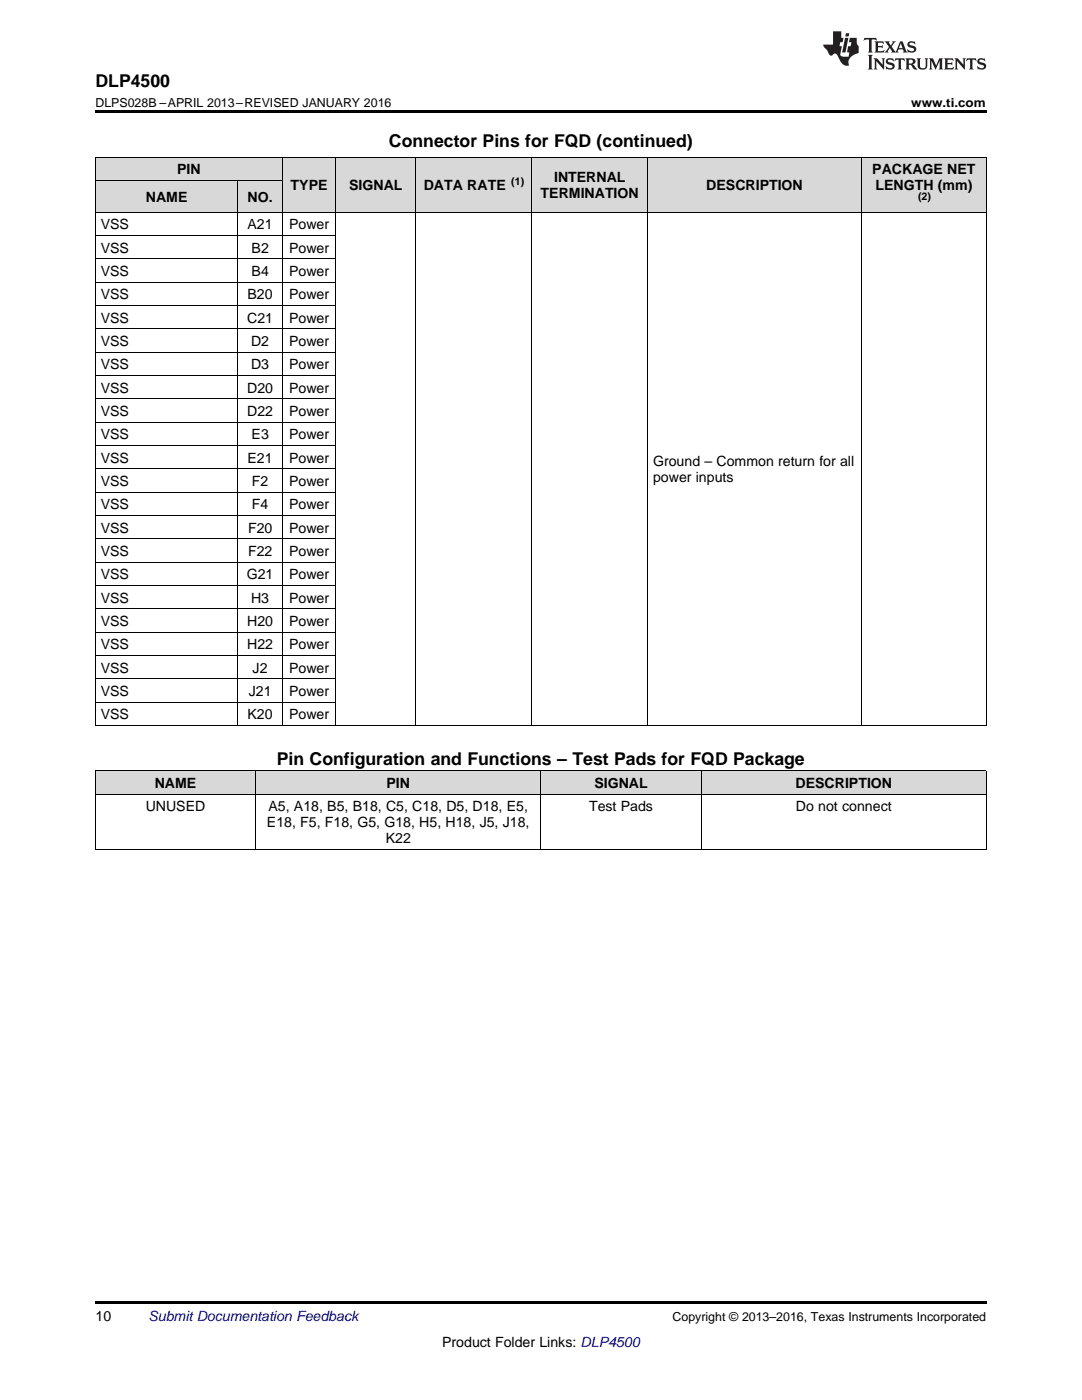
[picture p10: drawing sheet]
<svg xmlns="http://www.w3.org/2000/svg" width="216mm" height="279mm" viewBox="0 0 216 279" stroke-linecap="round" stroke-linejoin="round" font-family="sans-serif">
<g fill="#d8d8d8">
<path d="M19 153.9h32v4.6h-32z"/>
<path d="M51 153.9h56.9v4.6h-56.9z"/>
<path d="M107.9 153.9h32v4.6h-32z"/>
<path d="M139.9 153.9h56.9v4.6h-56.9z"/>
<path d="M19 36.1h28.5v6.3h-28.5z"/>
<path d="M47.5 36.1h8.9v6.3h-8.9z"/>
<path d="M56.4 31.4h10.6v11h-10.6z"/>
<path d="M67 31.4h16v11h-16z"/>
<path d="M83 31.4h23.2v11h-23.2z"/>
<path d="M106.2 31.4h23.1v11h-23.1z"/>
<path d="M129.3 31.4h42.6v11h-42.6z"/>
<path d="M171.9 31.4h24.9v11h-24.9z"/>
<path d="M19 31.4h28.5v4.7h-28.5z"/>
<path d="M47.5 31.4h8.9v4.7h-8.9z"/>
</g>
<path d="M19 22h177.8v.5h-177.8zM19 259.7h177.8v.5h-177.8z" fill="#000"/>
<g fill="none" stroke="#000" stroke-width=".2">
<path d="M19 36h37.4M19 31.3h177.8M19.1 31.4v113.5M47.4 36.1v108.8M56.3 31.4v113.5M67 31.4v113.5M83 31.4v113.5M106.1 31.4v113.5M129.2 31.4v113.5M171.9 31.4v113.5M196.8 31.4v113.5M19 56.3h48"/>
<path d="M19 51.7h48M19 47h48M19 42.4h177.8M19 79.6h48M19 74.9h48M19 70.3h48M19 65.6h48M19 61h48M19 98.2h48M19 93.6h48M19 88.9h48M19 84.3h48"/>
<path d="M19 116.9h48M19 112.2h48M19 107.5h48M19 102.9h48M19 135.5h48M19 130.8h48M19 126.2h48M19 121.5h48M19 158.5h177.8M19 153.8h177.8M19 144.8h177.8M19 140.1h48"/>
<path d="M19.1 153.9v15.6M51 153.9v15.6M107.9 153.9v15.6M139.9 153.9v15.6M196.8 153.9v15.6M19 169.5h177.8"/>
</g>
<g fill="#231f20">
<path d="M172.5 7.6l-.1 .5 .4-.2h.6v.1v2.1l-.2 .4h.9l-.2-.4v-2.1l.1-.1h.5l.5 .2-.2-.5zM174.5 8.3l.2 .3v1.5l-.2 .4h1.8l.2-.6a1.04 1.04 0 0 1-1.3 .2v-.7h.6l.3 .2v-.6l-.3 .2h-.6v-.6l.8-.1 .4 .3-.2-.5zM176.5 8.3l.9 1.1-.9 1.1h.8l-.2-.2 .4-.7 .5 .7-.2 .2h1.5l-.2-.2 .2-.4h.9l.1 .4-.2 .2h1l-.3-.3-.7-1.9h-.5l-.9 2-.8-1 .9-1h-.8l.1 .3-.4 .5-.3-.6 .1-.2zM179.7 8.6l.4 1h-.7zM181.3 8.4a.63 .63 0 0 0-.2 .7 .63 .63 0 0 0 .6 .4l.6 .2 .1 .2a.75 .75 0 0 1-.7 .4 .75 .75 0 0 1-.6-.5l.1 .7 .1-.1a1.11 1.11 0 0 0 1.5-.6 1.13 1.13 0 0 0-1.2-.8l-.1-.4a1.04 1.04 0 0 1 1.2 .2l-.2-.5-.2 .1-.4-.2zM173.2 10.9l.2 .4v2.2l-.2 .4h1l-.3-.4v-2.2l.3-.4zM174.3 11.6l.3 .4v1.5l-.3 .4h.8l-.2-.4v-1.3l1.5 1.7v-1.9l.2-.4h-.7l.2 .4v.9l-1.1-1.3zM177 11.8a.62 .62 0 0 0-.2 .7 .62 .62 0 0 0 .6 .4l.6 .1 .1 .3a.76 .76 0 0 1-.7 .3 .76 .76 0 0 1-.7-.4l.2 .7 .1-.1a1.11 1.11 0 0 0 1.5-.6 1.13 1.13 0 0 0-1.2-.8l-.1-.4a1.04 1.04 0 0 1 1.2 .2l-.2-.6-.2 .1-.5-.1zM178.7 11.6l-.2 .6a.61 .61 0 0 1 .8-.3v1.6l-.2 .4h.9l-.2-.4v-1.6a.63 .63 0 0 1 .7 .3l-.1-.6zM180.6 11.6l.3 .4v1.5l-.3 .4h1l-.2-.2-.1-.8 .6 .2a.76 .76 0 0 0 1.2 .7l-1-1a.58 .58 0 0 0 .6-.5 .58 .58 0 0 0-.5-.6zM181.4 11.9h.1a.45 .45 0 0 1 .5 .1 .45 .45 0 0 1 .1 .5l-.8 .2zM182.9 11.6l.2 .2a2.17 2.17 0 0 0 .3 1.9 .99 .99 0 0 0 1.6-.6v-1.1l.2-.4h-.7l.2 .2a1.92 1.92 0 0 1-.2 1.8 .6 .6 0 0 1-.9-.5v-1.1l.2-.4zM185.4 11.6l.2 .4v1.5l-.2 .4h.7l-.2-.4v-1.4l.8 1.8 .8-1.8v1.4l-.2 .4h.9l-.2-.4v-1.5l.2-.4h-.8l-.6 1.5-.6-1.5zM188.4 11.6l.2 .4v1.5l-.2 .4h1.8l.1-.6a1.04 1.04 0 0 1-1.2 .1v-.6h.5l.4 .2v-.6l-.4 .2h-.5v-.7h.8l.3 .3-.1-.6zM190.5 11.6l.2 .4v1.5l-.2 .4h.7l-.2-.4v-1.3l1.5 1.7v-1.9l.2-.4h-.7l.2 .4v.9l-1.1-1.3zM192.9 11.6l-.1 .6a.61 .61 0 0 1 .7-.3l.1 1.6-.3 .4h1l-.3-.4 .1-1.6a.63 .63 0 0 1 .7 .3l-.1-.6zM195.2 11.8a.62 .62 0 0 0-.2 .7 .62 .62 0 0 0 .6 .4l.6 .1 .1 .3a.76 .76 0 0 1-.7 .3 .76 .76 0 0 1-.6-.4l.1 .7 .1-.1a1.11 1.11 0 0 0 1.6-.6 1.13 1.13 0 0 0-1.3-.8l-.1-.4a1.04 1.04 0 0 1 1.2 .2l-.1-.6-.2 .1-.5-.1z"/>
<path d="M166.2 6.3v2.6h-1.9v.4l.8 .9a.91 .91 0 0 0 1 .8 .56 .56 0 0 1 .5-.3 .56 .56 0 0 1 .5 .3l.4 .8a1.53 1.53 0 0 0 1.9 1.2 1.54 1.54 0 0 1 1-2.1l.9-.3v-1.4a1.52 1.52 0 0 1-.4-1.6h-1.3l-.2 .8h.5l-.2 .8h-.5l-.1 1v.2l.4 .1-.2 .8a1.93 1.93 0 0 1-1.6-.3l.3-1.8h-.5l.2-.8h.4l.2-.8h-.4v-1.3zM168.6 7.6l-.6 2.9h.7l.6-2.9zM168.8 6.6l-.1 .7h.6l.2-.7z"/>
</g>
<g font-size="3.5">
<text x="19" y="17.3">DLP4500</text>
<text x="77.6" y="29.3">Connector Pins for FQD (continued)</text>
<text x="55.2" y="152.6">Pin Configuration and Functions – Test Pads for FQD Package</text>
</g>
<g font-size="2.8">
<text x="35.3" y="34.8">PIN</text>
<text x="174.1" y="34.8">PACKAGE NET</text>
<text x="29.1" y="40.3">NAME</text>
<text x="49.4" y="40.3">NO.</text>
<text x="58" y="38">TYPE</text>
<text x="69.7" y="38">SIGNAL</text>
<text x="84.6" y="38">DATA RATE</text>
<text x="107.9" y="39.5">TERMINATION</text>
<text x="110.6" y="36.4">INTERNAL</text>
<text x="140.9" y="38">DESCRIPTION</text>
<text x="174.7" y="38">LENGTH (mm)</text>
<text x="20.1" y="45.8">VSS</text>
<text x="49.4" y="45.8">A21</text>
<text x="57.7" y="45.8">Power</text>
<text x="20.1" y="50.4">VSS</text>
<text x="50.2" y="50.4">B2</text>
<text x="57.7" y="50.4">Power</text>
<text x="20.1" y="55.1">VSS</text>
<text x="20.1" y="59.8">VSS</text>
<text x="49.4" y="59.8">B20</text>
<text x="50.2" y="55.1">B4</text>
<text x="57.7" y="55.1">Power</text>
<text x="57.7" y="59.8">Power</text>
<text x="20.1" y="64.4">VSS</text>
<text x="49.3" y="64.4">C21</text>
<text x="57.7" y="64.4">Power</text>
<text x="20.1" y="69.1">VSS</text>
<text x="50.1" y="69.1">D2</text>
<text x="57.7" y="69.1">Power</text>
<text x="20.1" y="73.7">VSS</text>
<text x="50.1" y="73.7">D3</text>
<text x="57.7" y="73.7">Power</text>
<text x="20.1" y="78.4">VSS</text>
<text x="20.1" y="83">VSS</text>
<text x="49.3" y="78.4">D20</text>
<text x="49.3" y="83">D22</text>
<text x="57.7" y="78.4">Power</text>
<text x="57.7" y="83">Power</text>
<text x="20.1" y="87.7">VSS</text>
<text x="50.2" y="87.7">E3</text>
<text x="57.7" y="87.7">Power</text>
<text x="20.1" y="92.4">VSS</text>
<text x="49.4" y="92.4">E21</text>
<text x="57.7" y="92.4">Power</text>
<text x="130.3" y="93.1">Ground – Common return for all</text>
<text x="20.1" y="97">VSS</text>
<text x="20.1" y="101.7">VSS</text>
<text x="50.3" y="97">F2</text>
<text x="50.3" y="101.7">F4</text>
<text x="57.7" y="97">Power</text>
<text x="57.7" y="101.7">Power</text>
<text x="130.3" y="96.3">power inputs</text>
<text x="20.1" y="106.3">VSS</text>
<text x="49.5" y="106.3">F20</text>
<text x="57.7" y="106.3">Power</text>
<text x="20.1" y="111">VSS</text>
<text x="49.5" y="111">F22</text>
<text x="57.7" y="111">Power</text>
<text x="20.1" y="115.6">VSS</text>
<text x="49.2" y="115.6">G21</text>
<text x="57.7" y="115.6">Power</text>
<text x="20.1" y="120.3">VSS</text>
<text x="20.1" y="125">VSS</text>
<text x="49.3" y="125">H20</text>
<text x="50.1" y="120.3">H3</text>
<text x="57.7" y="120.3">Power</text>
<text x="57.7" y="125">Power</text>
<text x="20.1" y="129.6">VSS</text>
<text x="49.3" y="129.6">H22</text>
<text x="57.7" y="129.6">Power</text>
<text x="20.1" y="134.3">VSS</text>
<text x="50.4" y="134.3">J2</text>
<text x="57.7" y="134.3">Power</text>
<text x="20.1" y="138.9">VSS</text>
<text x="20.1" y="143.6">VSS</text>
<text x="49.4" y="143.6">K20</text>
<text x="49.6" y="138.9">J21</text>
<text x="57.7" y="138.9">Power</text>
<text x="57.7" y="143.6">Power</text>
<text x="29.1" y="161.9">UNUSED</text>
<text x="30.9" y="157.3">NAME</text>
<text x="53.6" y="161.9">A5, A18, B5, B18, C5, C18, D5, D18, E5,</text>
<text x="77.1" y="157.3">PIN</text>
<text x="117.5" y="161.9">Test Pads</text>
<text x="118.6" y="157.3">SIGNAL</text>
<text x="158.7" y="157.3">DESCRIPTION</text>
<text x="158.8" y="161.9">Do not connect</text>
<text x="53.3" y="165.1">E18, F5, F18, G5, G18, H5, H18, J5, J18,</text>
<text x="77" y="168.3">K22</text>
<text x="19" y="263.6">10</text>
<text x="88.2" y="268.9">Product Folder Links: DLP4500</text>
</g>
<text font-size="2.8" fill="#0000c8" x="29.6" y="263.6">Submit Documentation Feedback</text>
<g font-size="2.5">
<text x="19" y="21.4">DLPS028B –APRIL 2013–REVISED JANUARY 2016</text>
<text x="181.8" y="21.4">www.ti.com</text>
<text x="134.2" y="263.6">Copyright © 2013–2016, Texas Instruments Incorporated</text>
</g>
<g font-size="2.1">
<text x="102" y="36.8">(1)</text>
<text x="183.2" y="40">(2)</text>
</g>
</svg>
